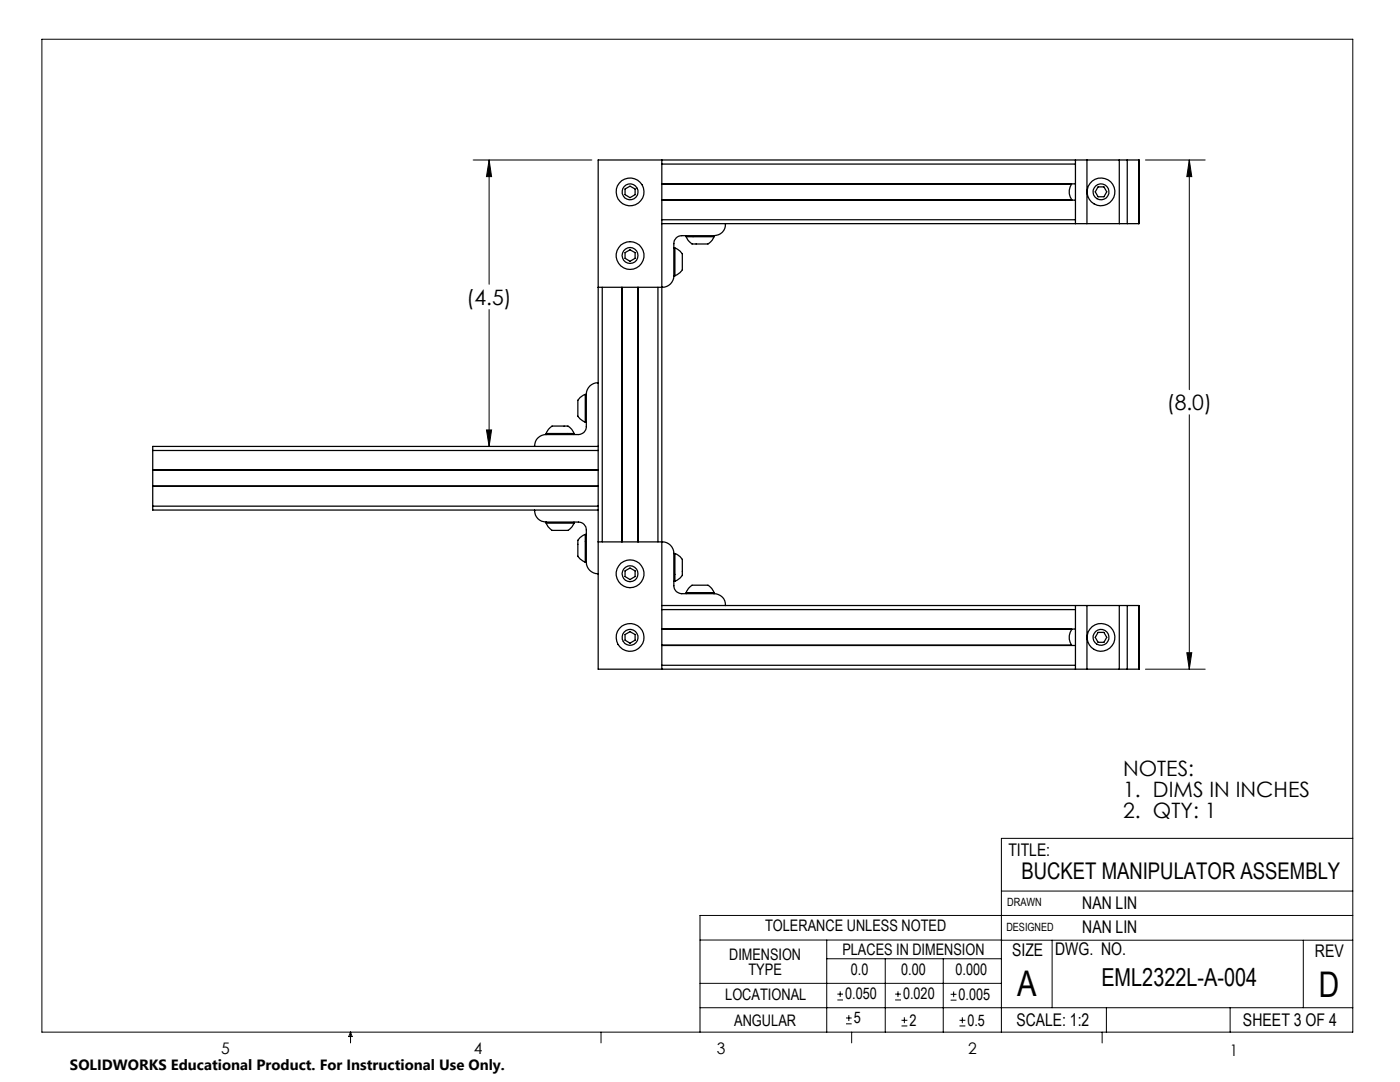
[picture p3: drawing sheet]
<svg xmlns="http://www.w3.org/2000/svg" width="279mm" height="216mm" viewBox="0 0 279 216" stroke-linecap="round" stroke-linejoin="round" font-family="sans-serif">
<g fill="none" stroke="#000" stroke-width=".2">
<path d="M8.4 7.8h261.6v198.2h-261.6zM94.4 31.9h23.7M97.6 31.9l.5 3.3h-1zM97.6 31.9v24.8M228.6 31.9h11.9M237.3 31.9l.5 3.3h-.9zM237.3 31.9v45.9M97.6 61.8v27.3M97.1 85.8h1l-.5 3.3zM237.3 82.8v50.7M228.6 133.5h11.9M236.9 130.2h.9l-.5 3.3z"/>
<path d="M199.8 177.8h70.2M270 167.3h-70.2v38.7M139.7 187.6h60.2M139.7 196.2h60.1M165 187.6v18.4M165 191.3h34.8M167.1 199.5h1.1M167.1 198.4h1.1M167.7 197.8v1.1M176.7 191.3v14.7M178.6 199.5h1.2M178.6 198.4h1.2"/>
<path d="M179.2 197.8v1.1M188.2 191.3v14.7M189.7 199.6h1.2M189.7 198.4h1.2M190.3 197.8v1.2M199.8 187.6h70.2M210 187.6v13.5M260.1 187.6v13.5M270 182.7h-130.3v23.3M70 206v2.1M70 206l.3 .8h-.7zM119.9 206v2.1"/>
<path d="M139.7 201.1h130.3M168.8 204.3h1.2M168.8 203.1h1.2M169.4 202.6v1.1M170 206v2.1M179.9 204.7h1.2M179.9 203.6h1.2M180.5 203v1.2M191.5 204.7h1.2M191.5 203.6h1.2M192.1 203v1.2M220 206v2.1"/>
<path d="M220.8 201.1v4.9M245.5 201.1v4.9"/>
</g>
<path d="M236.9 130.2h.9l-.5 3.3zM237.3 31.9l.5 3.3h-.9zM97.6 31.9l.5 3.3h-1zM97.1 85.8h1l-.5 3.3z" fill="#000"/>
<g fill="none" stroke="#000" stroke-width=".25">
<path d="M124.7 37.7l1-.6 1.1 .6v1.1l-1.1 .6-1-.6zM132.1 36.7h81.8a2.78 2.78 0 0 0 0 3.2M132.1 31.9v101.6M132.1 36.7h82.5M132.1 39.9h82.5M132.1 32.7h82.5M214.6 31.9h2.3M214.6 31.9h-95.2v57.2M214.6 31.9v12.7M216.9 31.9h6.5M216.9 31.9v12.7M219.1 37.3h1.2l.6 1-.6 1h-1.2l-.5-1z"/>
<path d="M223.4 31.9h1.6M223.4 31.9v12.7M225 31.9h2.3M225 31.9v12.7M227.3 31.9v12.7M120.2 57.3v50.8M124.1 57.3v50.8M124.7 50.4l1-.6 1.1 .6v1.1l-1.1 .6-1-.6zM127.3 57.3v50.8M127.4 57.3v50.8M131.3 57.3v50.8M132.1 44.6h82.5"/>
<path d="M132.1 43.9h82.5M134.5 55a2.29 2.29 0 0 1-2.3 2.3h-12.8M134.5 55h.2M134.5 49.5h.2M134.7 49.5l.2 .1a2.19 2.19 0 0 1 1.3 1.2v2.1a1.7 1.7 0 0 1-1.3 2l-.2 .1M134.7 49.5v5.5M136.9 47.2a2.51 2.51 0 0 0 1.4 1.5h2.1a1.88 1.88 0 0 0 2.1-1.5M136.9 47.2h5.6M136.9 47v.2M142.5 47v.2M144.8 44.6a2.24 2.24 0 0 1-2.3 2.4h-6.4a1.57 1.57 0 0 0-1.6 1.6v6.4M214.6 44.6h2.3"/>
<path d="M216.9 44.6h6.5M223.4 44.6h1.6M225 44.6h2.3M116.8 78.7l-.4 .2a1.67 1.67 0 0 0-1.1 1.9v1.5a1.55 1.55 0 0 0 1.1 1.7l.4 .2M116.8 78.7v5.5M116.8 78.7h.2M117 78.7v6.4a1.57 1.57 0 0 1-1.6 1.6h-6.4a2.29 2.29 0 0 0-2.3 2.4M119.4 76.4a2.3 2.3 0 0 0-2.4 2.3M30.5 89.9h88.9M30.5 97h88.9M30.5 89.9v11.1M30.5 93.8h88.9"/>
<path d="M109 86.5a2.05 2.05 0 0 1 2.6-1.5h1a1.83 1.83 0 0 1 1.9 1.5M109 86.5h5.5M109 86.5v.2M114.5 86.5v.2M116.8 84.2h.2M119.4 89.1v.8M119.4 89.1h-88.9v.8M119.4 89.9v11.1M30.5 101v.8h88.9M30.5 101h88.9M106.7 101.8a2.31 2.31 0 0 0 2.3 2.4h6.4a1.57 1.57 0 0 1 1.6 1.6v6.4M109 104.4a2.07 2.07 0 0 0 2.6 1.4h1a1.85 1.85 0 0 0 1.9-1.4"/>
<path d="M109 104.4h5.5M109 104.2v.2M114.5 104.2v.2M116.8 106.6l-.2 .1a2.19 2.19 0 0 0-1.3 1.3v2a1.7 1.7 0 0 0 1.3 2.1l.2 .1M116.8 106.6v5.6M116.8 106.6h.2M116.8 112.2h.2M117 112.2a2.29 2.29 0 0 0 2.4 2.3M119.4 108.1h12.8a2.29 2.29 0 0 1 2.3 2.3v6.5a1.57 1.57 0 0 0 1.6 1.6h6.4a2.23 2.23 0 0 1 2.3 2.3M119.4 101v.8M119.4 101.8v31.7h95.2M124.7 113.9l1-.6 1.1 .6v1.1l-1.1 .6-1-.6z"/>
<path d="M134.5 116h.2M134.5 110.5h.2M134.7 110.5l.4 .1a1.67 1.67 0 0 1 1.1 2v1.4a1.55 1.55 0 0 1-1.1 1.8l-.4 .2M134.7 110.5v5.5M136.9 118.3a2.45 2.45 0 0 1 1.4-1.5h2.1a1.87 1.87 0 0 1 2.1 1.5M136.9 118.3h5.6M136.9 118.3v.2M142.5 118.3v.2M124.7 126.6l1-.6 1.1 .6v1.1l-1.1 .6-1-.6zM132.1 120.8h82.5M132.1 128.8h82.5M132.1 121.6h82.5"/>
<path d="M132.1 132.8h82.5M213.9 125.6a2.8 2.8 0 0 0 0 3.1h-81.8M214.6 133.5h2.3M214.6 120.8h2.3M214.6 120.8v12.7M214.6 125.5l-82.5 .1M216.9 133.5h6.5M216.9 120.8v12.7M216.9 120.8h6.5M219.1 126.2h1.2l.6 1-.6 1h-1.2l-.5-1zM223.4 133.5h1.6M223.4 120.8h1.6"/>
<path d="M223.4 120.8v12.7M225 133.5h2.3M225 120.8h2.3M225 120.8v12.7M227.3 120.8v12.7"/>
<circle cx="125.7" cy="38.3" r="1.58"/>
<circle cx="125.7" cy="38.3" r="2.79"/>
<circle cx="219.7" cy="38.3" r="1.58"/>
<circle cx="219.7" cy="38.3" r="2.77"/>
<circle cx="125.7" cy="51" r="1.59"/>
<circle cx="125.7" cy="51" r="2.77"/>
<circle cx="125.7" cy="114.5" r="2.77"/>
<circle cx="125.7" cy="114.5" r="1.58"/>
<circle cx="125.7" cy="127.2" r="2.78"/>
<circle cx="125.8" cy="127.2" r="1.59"/>
<circle cx="219.7" cy="127.2" r="1.58"/>
<circle cx="219.7" cy="127.2" r="2.77"/>
</g>
<g font-size="7.1">
<text x="203" y="198.7">A</text>
<text x="263.2" y="198.9">D</text>
</g>
<text font-size="4.9" x="219.8" y="196.7">EML2322L-A-004</text>
<text font-size="4.6" x="203.9" y="175.4">BUCKET MANIPULATOR ASSEMBLY</text>
<g font-size="4.2">
<text x="93.1" y="60.8">(4.5)</text>
<text x="232.9" y="81.8">(8.0)</text>
<text x="224.2" y="154.8">NOTES:</text>
<text x="224.2" y="158.9">1. DIMS IN INCHES</text>
<text x="224.2" y="163.1">2. QTY: 1</text>
</g>
<g font-size="3.5">
<text x="201.2" y="170.7">TITLE:</text>
<text x="216" y="181.4">NAN LIN</text>
<text x="202" y="190.7">SIZE</text>
<text x="210.6" y="190.6">DWG. NO.</text>
<text x="216" y="186.2">NAN LIN</text>
<text x="262.4" y="190.9">REV</text>
<text x="202.9" y="204.6">SCALE: 1:2</text>
<text x="248.1" y="204.6">SHEET 3 OF 4</text>
</g>
<g font-size="3.2">
<text x="152.7" y="185.7">TOLERANCE UNLESS NOTED</text>
<text x="145.5" y="191.5">DIMENSION</text>
<text x="168.1" y="190.5">PLACES IN DIMENSION</text>
<text x="149.4" y="194.6">TYPE</text>
<text x="169.8" y="194.6">0.0</text>
<text x="179.8" y="194.6">0.00</text>
<text x="190.7" y="194.6">0.000</text>
<text x="144.7" y="199.6">LOCATIONAL</text>
<text x="168.7" y="199.4">0.050</text>
<text x="180.2" y="199.4">0.020</text>
<text x="191.3" y="199.5">0.005</text>
<text x="146.5" y="204.6">ANGULAR</text>
<text x="170.4" y="204.2">5</text>
<text x="181.5" y="204.6">2</text>
<text x="193.1" y="204.6">0.5</text>
<text x="44.2" y="210.4">5</text>
<text x="94.6" y="210.3">4</text>
<text x="143.1" y="210.4">3</text>
<text x="193.2" y="210.3">2</text>
<text x="245.4" y="210.6">1</text>
</g>
<text font-size="3" x="14" y="213.5">SOLIDWORKS Educational Product. For Instructional Use Only.</text>
<g font-size="2.3">
<text x="200.8" y="185.7">DESIGNED</text>
<text x="201" y="180.9">DRAWN</text>
</g>
</svg>
